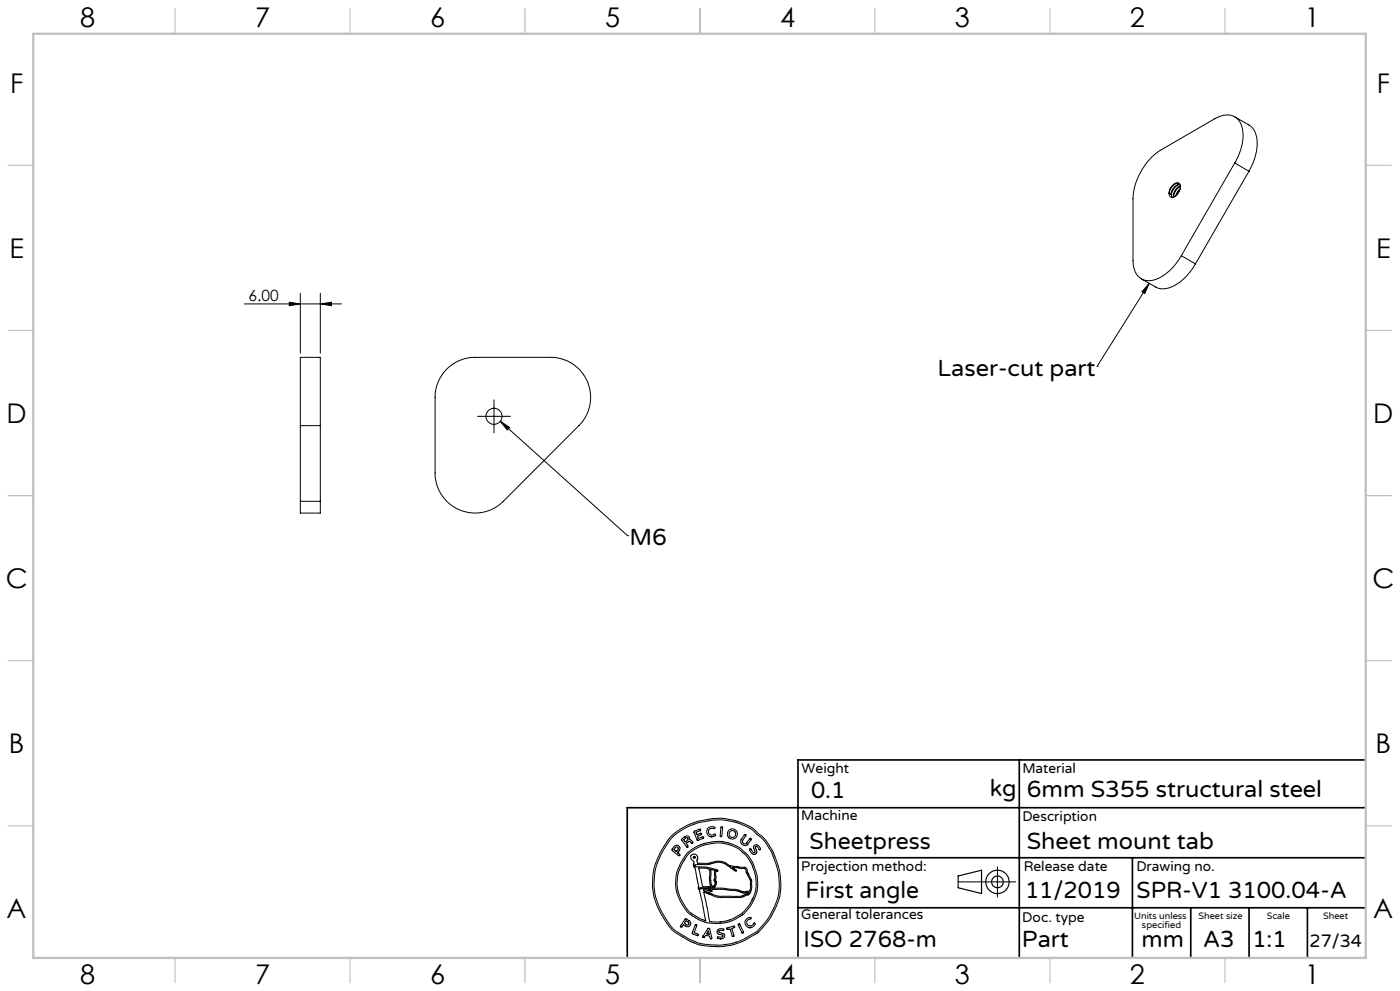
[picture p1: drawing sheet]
<svg xmlns="http://www.w3.org/2000/svg" width="420mm" height="297mm" viewBox="0 0 420 297" stroke-linecap="round" stroke-linejoin="round" font-family="sans-serif">
<g fill="none" stroke="#000" stroke-width=".3">
<path d="M370.4 35l4.3 2.5a6.8 6.8 0 0 1 2.3 7.1 20.1 20.1 0 0 1-2.3 6.7M352.1 55.2a1.22 1.22 0 0 1 1.7-.2 1.22 1.22 0 0 1 .2 1.7l-.6 1.2a1.64 1.64 0 0 1-2.4 .9 3.2 3.2 0 0 1 1.1-3.6zM353.8 55a2.86 2.86 0 0 0-3.1 3M353.9 55.2a3.3 3.3 0 0 0-2.6 3.1l-.6-.3M353.9 56.9l-.9 1.6M354 55.3a3.2 3.2 0 0 0-2.4 3.9M354 56.6l-.8 .9-.5 1.2M354.1 55.7a3.5 3.5 0 0 0-2.1 3.4M354.1 55.9a3.5 3.5 0 0 0-2 3.2M370.4 48.9a13.9 13.9 0 0 0 1.9-11.8 4.7 4.7 0 0 0-6.8-2l-17.1 9.8a18.7 18.7 0 0 0-8.5 14.6v18.6a5.6 5.6 0 0 0 3.4 5.9 8.9 8.9 0 0 0 8-3.3l1.9-2.2 1.2-1.9M370.4 48.9l-16 27.7M370.4 48.9l4.3 2.4"/>
<path d="M374.7 51.3l-16.1 27.8M354.4 76.6l4.2 2.5M358.6 79.1a14.1 14.1 0 0 1-9.2 7.4l-1 .1-1.2-.3-4.8-2.7M73.3 91.1h29.1M86.8 90.6l3.3 .5-3.3 .5zM90.1 87.9v17.9M96.1 91.1l3.3-.5v1zM96.1 87.9v17.9M344.8 84.9l-1.4 3.1-.8-.5zM344.8 84.9l-15.7 24.9M133.8 110.9a11.9 11.9 0 0 1 8.7-3.8h22.7a12 12 0 0 1 11.1 7.4 12 12 0 0 1-2.6 13.1l-22.7 22.6a12 12 0 0 1-13.1 2.6 12 12 0 0 1-7.4-11.1v-22.6a12.1 12.1 0 0 1 3.3-8.2zM148.2 119.8v9.9"/>
<path d="M329.1 109.8h.1M90.1 127.6v-20.5h6v20.5M90.1 127.6v22.6M90.1 127.6h6M96.1 127.6v22.6M143.3 124.8h9.8M150.1 126.3l2.8 1.8-.7 .8zM150.1 126.3l38.2 34.2M90.1 150.2v3.6h6v-3.6M90.1 150.2h6M188.3 160.5h.1M201.2 250.8l3.2-2.5 3.4-1.6 1.8-.6 3.4-.7 3.2-.2 4.1 .6 3.3 1.2 2.4 1.4 3.1 2.6 2.7 4.1 1.5 4 .7 2.8 .2 4.3-.5 3.2-2.2 5.1-1.7 2.3-2.5 2.8-3.9 2.2-2.4 1-2.1 .6-3.7 .3-4.1-.3-2.1-.5-3-1.4-4.5-2.9-2.2-3.1-2.1-3.9-1-2.8-.4-2.8 .1-3.9 .7-3.3 2-4.3z"/>
<path d="M201.8 250.8l3.3-2.4 3.5-1.5 4.6-1.1 3.7-.1 3.6 .7 3.8 1.5 1.4 .8 3.2 2.9 2.6 3.9 1.2 3.2 .9 3.2 .2 4.2-.5 3-.9 2.6-1.3 2.6-1.2 1.7-2.9 3.3-4.1 2.3-3.4 1.2-3 .4h-2.8l-3.5-.4-2.8-1-4.2-2.5-1.7-1.4-2.3-3.4-1.7-3.3-1-3.1-.3-3.2 .3-3.7 .6-2.4 1.8-3.8zM202.4 253.6l.8-.3 .7 .6v.7l-.6 .9 .7 .6-.1 .3h-.3l-2-1.6zM202.7 254l.5-.2 .3 .4-.6 1-.7-.5zM204.5 251.4l1.2-.8h.7l.5 .5v.6l.5 .1 .5 .8-.3 .2-.7-.6-.4 .1-.6 .4 .5 .8-.3 .4-1.6-2.1zM205.1 251.6l.9-.6 .4 .3v.4l-.8 .6zM206.1 253.9h.1M206.4 256.1l1.9-1.5 3.3-1.5 3.6-.5 3.1 .4 3.1 1.3 2 1.6 1.9 2.7 .8 1.9 .7 2.7-.1 3.7-.8 2.2-1.7 2.9-1.6 1.8-3.1 1.7-1.8 .6-1.8 .2-2.4-.1a.7 .7 0 0 1-.8-.9l-1.6-8 4.5 1.7 6.9-.1 2.1-.8 .5-.7 .4-1.3v-2.2l-1.3-2.5-.1-.9-.5-.5-4.5-.5-1.7-1-1.5-.4-1.3 .1-2.1 .6h-3.2l-.2-1.1 .2-.6-.2-.7-.7-.4-.9 .2-.3 .4 .1 .6 .9 1-.1 1.4 .5 .7 1 5.3-.2 .6 .4 .5 .3 1.1 1.6 8.2-1.4-.6-3.1-1.8-.8-.7-2-3.1-1.1-3-.2-2.4 .4-2.8 1.1-2.8zM208.2 249.2l1.9-.7v.5l-1.3 .4v.3l.3 .5 1.1-.5 .3 .2-.1 .3-1.2 .4 .3 .7 1.3-.5 .2 .1v.3l-1.8 .6zM209.3 251.9h.1M212.4 248.2l.9-.4 1.1 .1-.1 .5-.9-.2-.6 .3-.3 .9 .6 .8 .8 .1 .6-.3 .2 .4-1 .4-1.2-.3-.5-1.1zM213.3 250.8h.1M216.4 247.8h.2l.2 .4-.3 2.4-.3 .2-.2-.4z"/>
<path d="M223.3 250.2l.4-.1 .1 .3-1.1 1.6 .4 .8h.7l1.2-1.6 .4 .2-1 1.6-.6 .4-1.1-.3-.5-.9 .2-.7zM224.9 254.5l.3-.1 .6 .9 .6 .2-.3-1.8 .5-.5 .8 .2 .8 1-.3 .3-.7-1h-.5l-.1 .4 .4 1.4-.6 .6-1-.5zM226.1 256h.1M299.2 259.8v9M202.9 266.9l-.2-2.4 .3-3 1.1-2.6 1.6-2.6 1.5-1.5 2.2-1.3 2-.8 2.4-.4 2.3-.1 2.3 .4 3.4 1.4 2.2 1.9 1.2 1.7 .9 1.7 1.1 3.3 .1 2.8-.2 1.8-.6 1.8-1.5 2.7-2.4 2.6-2.7 1.5-2.3 .8-2.8 .2-3.1-.3-2-.8-2.4-1.5-1.1-.8-1.7-2.6-1-2-.6-1.9M205.6 275.4l.3-.1 1.1 .9 .2 1-.4 .4-.7 .1-1.1-.6-.5 .7h-.3v-.3zM205.8 275.9l.9 .6-.1 .6-.4 .1-.9-.5zM208.6 277.2l.3-.1 .2 .3-.9 2.1 1.2 .5 .1 .2-.2 .3-1.7-.8zM210.1 266.4h.1M210.2 266.4l6.5-.2 4.2 .4 2.2 .7h.4M211 266.7h1l1.5 .5 .1-.6 3-.1 4.4 .5 2 .7 1.7-.2-.5 .4-2.1 .7h-6l-1.9-.4-3.1-1.2zM212 260.3l-2.4-.2 1.1 5.6 2.5-.1-.4-1.9 .1-2.6-.2-.7-.7-.1"/>
<path d="M212.4 278.2l.5 .2 .7 2.6-.2 .3h-.3l-.2-.7-.2-.1-1-.2-.4 .6-.4-.1zM212.5 278.9l.3 1.1-.9-.1zM212.6 266.6h-.1M212.7 266.6h.5l.1 .2zM213.1 260.6l1.4 .2v2.3l-.3 .8 .4 .7-.4 .9-.3 .1h-.3l-.3-1v-3.1zM214.8 260.9l.1 .1M214.8 261v2.2l-.2 .6 .4 .5v.4l-.5 1-.6 .3-4.1 .1 .3 .3M214.9 261l.3 .2 .2-.3-.6-.3-2.7-.7-3.5-.2-.2-.5 3.8-.1 2.5-.6 1.2-.1 1.5 .5 3.3 2.2 .2-.3-1.2-.8 3.8 .3 1.7 3.9v1.8l-.3 1.1-1.4 .2M215.2 278.8l.8-.5 1.1 .2-.1 .4-.9-.1-.5 .3 .2 .4 1.5 .5 .1 .6-.4 .6-1 .2-.8-.3 .2-.4 1 .2 .5-.3-.1-.4-1.5-.5-.2-.4zM216 276.3h.1M218.1 278.2l2.1-.7 .2 .2-.1 .3-.8 .2 .7 2.2-.1 .3-.5-.2-.6-2.1-.8 .2zM221.5 277l.4-.1 1.1 2.4v.2h-.4z"/>
<path d="M222.7 279.6h.1M223.5 267.3h.1M223.9 275.4l1.3-.4v.3l-.6 .3-.5 .4v.9l.5 .6h.6l1.2-.9 .2 .3-.4 .6-1.1 .6-1.1-.5-.5-1zM224.9 278h.1M287.4 264.3h17.3M213.2 281.3h.1M216 281.4h.1"/>
<circle cx="148.2" cy="124.8" r="2.4"/>
<circle cx="208.3" cy="256.9" r=".26"/>
<circle cx="219.7" cy="250" r="1.51"/>
<circle cx="219.7" cy="250" r="1.01"/>
</g>
<g fill="none" stroke="#000" stroke-width=".35">
<path d="M287.4 262.5l7.1-1.7v7l-7.1-1.7z"/>
<circle cx="299.2" cy="264.3" r="3.5"/>
<circle cx="299.2" cy="264.3" r="1.75"/>
</g>
<path d="M305.8 227.7v59.2M409.7 227.7h-170.3v59.2M239.4 257.1h170.3M339.7 257.1v29.9M409.7 242.1h-221.5v45M239.4 272.1h170.3M357.2 272.1v14.8M374.7 272.1v14.8M392.2 272.1v14.8" fill="none" stroke="#000" stroke-width=".5"/>
<g fill="none" stroke="#c0c0c0" stroke-width=".35">
<path d="M52.5 2.5v7.5M105 2.5v7.5M157.5 2.5v7.5M210 2.5v7.5M262.5 2.5v7.5M315 2.5v7.5M367.5 2.5v7.5M2.5 49.5h7.5M410 49.5h7.5M2.5 99h7.5M410 99h7.5M2.5 148.5h7.5"/>
<path d="M410 148.5h7.5M2.5 198h7.5M410 198h7.5M2.5 247.5h7.5M410 247.5h7.5M52.5 287v7.5M105 287v7.5M157.5 287v7.5M210 287v7.5M262.5 287v7.5M315 287v7.5M367.5 287v7.5"/>
</g>
<path d="M10 10.1h399.7v277h-399.7z" fill="none" stroke="#c0c0c0" stroke-width=".7"/>
<g fill="#000">
<path d="M96.1 91.1l3.3-.5v1zM86.8 90.6l3.3 .5-3.3 .5z"/>
<path d="M150.1 126.3l2.8 1.8-.7 .8zM344.8 84.9l-1.4 3.1-.8-.5z"/>
</g>
<g font-size="8.1">
<text x="24" y="8">8</text>
<text x="76.5" y="8">7</text>
<text x="129" y="8">6</text>
<text x="181.5" y="8">5</text>
<text x="234" y="8">4</text>
<text x="286.5" y="8">3</text>
<text x="339" y="8">2</text>
<text x="391.5" y="8">1</text>
<text x="3" y="27.7">F</text>
<text x="413" y="27.7">F</text>
<text x="2.8" y="77.2">E</text>
<text x="412.8" y="77.2">E</text>
<text x="2" y="126.7">D</text>
<text x="412" y="126.7">D</text>
<text x="1.7" y="176.2">C</text>
<text x="411.7" y="176.2">C</text>
<text x="2.7" y="225.7">B</text>
<text x="412.7" y="225.7">B</text>
<text x="2" y="275.2">A</text>
<text x="412" y="275.2">A</text>
<text x="24" y="295">8</text>
<text x="76.5" y="295">7</text>
<text x="129" y="295">6</text>
<text x="181.5" y="295">5</text>
<text x="234" y="295">4</text>
<text x="286.5" y="295">3</text>
<text x="339" y="295">2</text>
<text x="391.5" y="295">1</text>
</g>
<g font-size="7.1">
<text x="281.3" y="112.6">Laser-cut part</text>
<text x="188.8" y="163.4">M6</text>
<text x="243.3" y="239.1">0.1</text>
<text x="297" y="238.5">kg</text>
<text x="308" y="239">6mm S355 structural steel</text>
<text x="242.9" y="254.4">Sheetpress</text>
<text x="308" y="254.4">Sheet mount tab</text>
<text x="241.6" y="269.2">First angle</text>
<text x="307.5" y="269.2">11/2019</text>
<text x="341" y="269.2">SPR-V1 3100.04-A</text>
<text x="241.1" y="283.7">ISO 2768-m</text>
<text x="306.6" y="283.9">Part</text>
<text x="342.5" y="283.9">mm</text>
<text x="360.9" y="283.9">A3</text>
<text x="375.7" y="283.9">1:1</text>
</g>
<text font-size="5.4" x="392.9" y="283.8">27/34</text>
<text font-size="4.7" x="74.6" y="90.1">6.00</text>
<g font-size="4.2">
<text x="240.5" y="231.7">Weight</text>
<text x="306.7" y="231.7">Material</text>
<text x="240.4" y="245.9">Machine</text>
<text x="306.7" y="246.1">Description</text>
<text x="240.4" y="261.1">Projection method:</text>
<text x="307.1" y="261">Release date</text>
<text x="340.9" y="261">Drawing no.</text>
<text x="240.4" y="275.6">General tolerances</text>
<text x="306.7" y="276.3">Doc. type</text>
</g>
<g font-size="2.8">
<text x="340.3" y="275.3">Units unless</text>
<text x="359.6" y="275.3">Sheet size</text>
<text x="380" y="275.3">Scale</text>
<text x="396.9" y="275.3">Sheet</text>
<text x="342.6" y="278.2">specified</text>
</g>
</svg>
